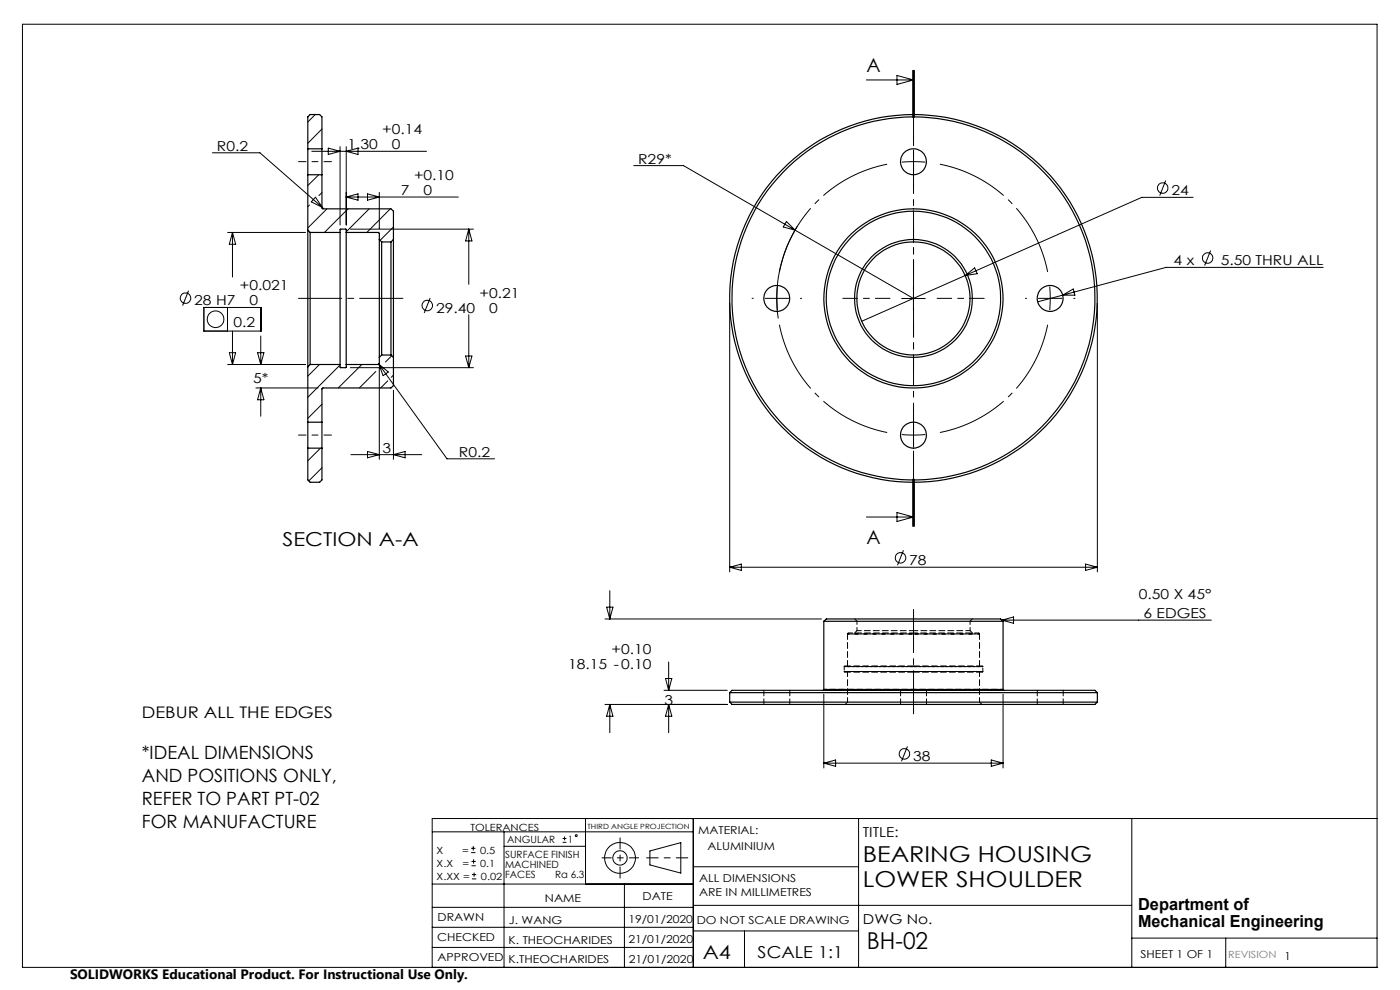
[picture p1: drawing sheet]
<svg xmlns="http://www.w3.org/2000/svg" width="297mm" height="210mm" viewBox="0 0 297 210" stroke-linecap="round" stroke-linejoin="round" font-family="sans-serif">
<g fill="none" stroke="#000" stroke-width=".21">
<path d="M4.8 5.1h287.3v200.1h-287.3zM183.8 17h10M190.3 16l3.5 1-3.5 .9zM193.6 14.9v10M193.8 14.9v10M194 14.9v10M45 32.4h10.1l13.3 11.6M66.1 32.1h24.4M66.9 24.3l-1.6 1.6M67.6 37.1l-2.3 2.3M68.3 27.4l-3 3M69.6 31.4l2.5 .7-2.5 .7z"/>
<path d="M72.1 31.1v16.6M73.4 31.1v16.6M73.4 32.1l2.6-.7v1.4zM134.4 35.1h10.6l48.8 28.2M247.3 38.3l-1.3 3.2M48.3 49.3h16.5M49.3 49.3v9.5M49.3 49.3l.7 2.5h-1.4zM65.7 43.5l-.4 .3M66.9 41.8l1.5 2.2-2.4-1.2zM68.3 40.8l-.6 .7M68.4 44l.1 .1"/>
<path d="M69.4 44.3l-4.1 4.1M73.4 41.8l2.6-.7v1.4zM73.4 41.8h23.8M73.8 44.3l-5 5M74.3 48.6h26.1M78 41.1l2.5 .7-2.5 .7zM78.3 44.3l-4.9 4.9M80.5 40.8v7.7M82.8 44.3l-5 5M83.5 48.1l-2.9 2.9M99.4 48.6v11.7M99.4 48.6l.7 2.5h-1.3z"/>
<path d="M166.8 47l1.9 1.8-2.5-.7zM169.2 47.9a28.8 28.8 0 0 0-4.1 19.6M204.8 58.4l2-1.6 .5 1.3zM253.1 41.9h-10.9l-59.4 26.2M256.8 53.2l-1.2 3.1M280.7 56.7h-33.3l-22 5.9M40 61.7l-1.3 3.1M43.3 65.2h12.1v5h-12.1zM48.3 65.2v5M48.3 77.3h16.5M48.6 74.8h1.4l-.7 2.5zM49.3 70.2v7.1"/>
<path d="M54.6 74.8h1.4l-.7 2.5zM55.3 71.3v6M67.8 77.3l-2.5 2.5M72.1 77.4l-6.8 6.9M74.3 78h26.1M76.8 77.3l-5 5M79.7 78.8l-3.5 3.5M80.3 77.1l.1 .1M80.4 77.2l14.4 20.1h10.1M80.4 77.2l2 1.7-1.1 .8zM80.5 78.1v19.3M83.1 75.5l-1.3 1.3"/>
<path d="M83.5 79.6l-.5 .4M91.3 63.2l-1.3 3.2M98.8 75.5h1.3l-.7 2.5zM99.4 66.8v11.2M154.8 64.3v57M191.3 63.3h5M193.8 60.8v5M225.4 62.6l-5.3 1.4M225.4 62.6l2.3-1.3 .3 1.3zM232.8 64.3v57M54.3 82.3h13.2M55.3 82.3v6"/>
<path d="M55.3 82.3l.7 2.5h-1.4zM68 95.1l-2.7 2.6M68.3 99.2l-2.8 2.8M68.3 85.8l-3 3M74.4 96.4h15.1M78 95.8l2.5 .6-2.5 .7zM82.3 80.8l-1.5 1.5M83.5 82.8v14.6M83.5 96.4l2.4-.6v1.3zM183.8 109.7h10M190.3 108.7l3.5 1-3.5 .9zM191.7 116.7l-1.3 3.2"/>
<path d="M193.6 101.6v10M193.8 101.6v10M194 101.6v10zM230.3 119.7l2.5 .6-2.5 .7zM128.3 131.3h46M128.7 128.8h1.3l-.6 2.5zM129.4 125.3v6M154.8 120.3h78M154.8 120.3l2.5-.6v1.3zM212.5 131.5l2.5-.6v1.3zM212.5 131.5h44.5M128.3 149.4h26"/>
<path d="M129.4 149.4v6M129.4 149.4l.6 2.5h-1.3zM140.9 146.4h13.4M141.2 143.9h1.3l-.6 2.5zM141.9 149.4l.6 2.5h-1.3zM141.9 140.4v6M141.9 149.4v6M174.8 147.2v15.7M192.5 158.3l-1.3 3.2M212.8 147.2v15.7M91.7 176.5h55.4M99.9 179.9h1"/>
<path d="M100.4 179.5v.9M106.9 176.5v28.7M106.9 179.5h17.3M119.3 178.7h.9M119.3 177.9h.9M119.8 177.4v.9M124.2 173.6v13.9M147.1 173.6v31.6M174.8 161.9h38M174.8 161.9l2.5-.7v1.4zM182.1 173.6v31.6M210.3 161.2l2.5 .7-2.5 .7z"/>
<path d="M240.1 173.6v31.6M292.1 173.6h-200.4v31.6M91.7 196.7h55.4M91.7 192.5h55.4M91.7 187.5h55.4M99.9 180.9h1M100 183.6h.9M100 182.7h.9M100.1 186.4h.9M100.1 185.5h.9M100.5 182.3v.9M100.6 185.1v.9"/>
<path d="M132.5 187.5v17.7M137.9 180.5l6.5-1.8v6.5l-6.5-1.7zM147.1 183.9h35M147.1 197.5h35M147.1 192h93M157.9 197.5v7.7M240.1 199h52M260 199v6.2M91.7 201h55.4"/>
<circle cx="246.6" cy="39.9" r="1.11"/>
<circle cx="256.2" cy="54.7" r="1.11"/>
<circle cx="39.3" cy="63.3" r="1.12"/>
<circle cx="45.7" cy="67.7" r="1.76"/>
<circle cx="90.6" cy="64.8" r="1.12"/>
<circle cx="191" cy="118.3" r="1.12"/>
<circle cx="191.9" cy="159.9" r="1.11"/>
<circle cx="122.2" cy="177.3" r=".2"/>
<circle cx="131.5" cy="182" r="1.52"/>
<circle cx="131.5" cy="182" r="3.3"/>
</g>
<path d="M145.9 182h-8.7" fill="none" stroke="#000" stroke-width=".21" stroke-dasharray="15.2 1.3 1.3 1.3" stroke-dashoffset="12.8"/>
<path d="M131.5 177.7v8.6" fill="none" stroke="#000" stroke-width=".21" stroke-dasharray="15.2 1.3 1.3 1.3" stroke-dashoffset="12.9"/>
<path d="M127.7 182h7.8" fill="none" stroke="#000" stroke-width=".21" stroke-dasharray="15.2 1.3 1.3 1.3" stroke-dashoffset="13.3"/>
<path d="M193.8 34.3l-2.5 .1M193.8 34.3l2.5 .1M164.8 63.3l.1 2.5M164.8 63.3l.1-2.5M222.8 63.3l-.1-2.5M222.8 63.3l-.1 2.5M193.8 92.3l2.5-.1M193.8 92.3l-2.5-.1" fill="none" stroke="#000" stroke-width=".21" stroke-dasharray="15.2 1.3 1.3 1.3" stroke-linecap="butt"/>
<path d="M188.8 34.7a29 29 0 0 0-23.6 23.6M222.4 58.3a29 29 0 0 0-23.6-23.6M165.2 68.3a29 29 0 0 0 23.6 23.6M198.8 91.9a29 29 0 0 0 23.6-23.6" fill="none" stroke="#000" stroke-width=".21" stroke-dasharray="15.2 1.3 1.3 1.3" stroke-dashoffset="-.6" stroke-linecap="butt"/>
<path d="M193.8 14.9v96.7" fill="none" stroke="#000" stroke-width=".21" stroke-dasharray="6.3 1.3 1.3 1.3" stroke-dashoffset=".5"/>
<path d="M85.5 63.3h-22.2M193.8 129.3v22.1" fill="none" stroke="#000" stroke-width=".21" stroke-dasharray="15.2 1.3 1.3 1.3" stroke-dashoffset="6.1"/>
<path d="M63.3 34.3h7M63.3 92.3h7" fill="none" stroke="#000" stroke-width=".21" stroke-dasharray="15.2 1.3 1.3 1.3" stroke-dashoffset="13.6"/>
<path d="M193.8 58.3v-10M188.8 63.3h-10M193.8 68.3v10M198.8 63.3h10" fill="none" stroke="#000" stroke-width=".21" stroke-dasharray="15.2 1.3 1.3 1.3" stroke-dashoffset="12.1"/>
<g fill="none" stroke="#000" stroke-width=".21" stroke-dasharray="15.2 1.3 1.3 1.3">
<path d="M193.8 34.3v-2.5M193.8 34.3v2.5M193.8 29.3v-.3M193.8 39.3v.2M159.8 63.3h-.3M164.8 63.3h-2.5M164.8 63.3h2.5M169.8 63.3h.2M217.8 63.3h-.3M222.8 63.3h2.5M222.8 63.3h-2.5M227.8 63.3h.2"/>
<path d="M193.8 92.3v2.5M193.8 92.3v-2.5M193.8 97.3v.2M193.8 87.3v-.3"/>
</g>
<g fill="none" stroke="#000" stroke-width=".25">
<path d="M65.3 31.6v5.5M65.3 31.6v-6.8l.5-.5h2l.5 .5v6.8M65.3 37.1v11.7M65.3 37.1h3M65.3 31.6h3M68.3 31.6v5.5M68.3 37.1v7.1l14.6 .1 .6 .5v6M65.3 48.8v29M65.3 48.8l.5 .5M65.8 49.3v28M65.8 49.3h6.3M72.1 49.3l.1-.7h1.2v.7"/>
<path d="M72.1 49.3v28M73.4 49.3h6.9l.2 .2v1.3M73.4 49.3v28M80.5 50.8v25M80.5 50.8l.5 .5M81 51.3v24M81 51.3h1.9M82.9 51.3v24M83.5 50.8v25M83.5 50.8l-.6 .5M65.3 77.8v11.8M65.8 77.3l-.5 .5"/>
<path d="M65.8 77.3h6.3M72.1 77.3l.1 .7h1.2v-.7M80.5 75.8v1.3l-.2 .2h-6.9M81 75.3l-.5 .5M81 75.3h1.9M82.9 75.3l.6 .5M83.5 75.8v6l-.6 .5h-14.5l-.1 7.3M65.3 89.6v5.5M65.3 95.1h3M65.3 95.1v6.7l.5 .5h2l.5-.5v-6.7M65.3 89.6h3M68.3 89.6v5.5"/>
<path d="M174.8 131.8l.5-.5h37l.5 .5M174.8 131.8h38M174.8 131.8v14.5M212.8 131.8v14.5M154.8 146.9h78M154.8 148.9h78M154.8 146.9l.5-.5h77l.5 .5M154.8 148.9l.5 .5h77l.5-.5M154.8 146.9v2M174.8 146.3l-.2 .1M174.8 146.3h38M212.8 146.3l.2 .1"/>
<path d="M232.8 146.9v2"/>
<circle cx="193.8" cy="34.3" r="2.76"/>
<circle cx="164.8" cy="63.3" r="2.76"/>
<circle cx="193.8" cy="63.3" r="18.5"/>
<circle cx="193.8" cy="63.3" r="39"/>
<circle cx="193.8" cy="63.3" r="12"/>
<circle cx="193.8" cy="63.3" r="19"/>
<circle cx="193.8" cy="63.3" r="38.5"/>
<circle cx="193.8" cy="63.3" r="12.5"/>
<circle cx="222.8" cy="63.3" r="2.76"/>
<circle cx="193.8" cy="92.3" r="2.76"/>
</g>
<path d="M193.8 141.4h14.7h-29.4h14.7M193.8 142.4h14.7h-29.4h14.7" fill="none" stroke="#000" stroke-width=".21" stroke-dasharray="1.3 .6" stroke-dashoffset="-.2"/>
<path d="M180 134.3l-.2 .2M207.8 134.5l-.2-.2M179.1 142.4l.1 .2M179.2 141.3h14.6M179.2 142.6h14.6M179.2 141.3l-.1 .1M193.8 141.3h14.6M193.8 142.6h14.6M208.4 142.6l.1-.2M208.5 141.4l-.1-.1" fill="none" stroke="#000" stroke-width=".21" stroke-dasharray="1.3 .6"/>
<path d="M193.8 134.5h14h-28h14M193.8 133.8h-12M205.8 133.8h-12M179.8 142.6v6.3M207.8 148.9v-6.3" fill="none" stroke="#000" stroke-width=".21" stroke-dasharray="1.3 .6" stroke-dashoffset=".3"/>
<path d="M181.3 131.3l.5 .5M181.8 133.8l-.5 .5M193.8 134.3h-13.8M205.8 131.8l.5-.5M206.3 134.3l-.5-.5M207.6 134.3h-13.8M179.8 148.9l-.5 .5M208.3 149.4l-.5-.5" fill="none" stroke="#000" stroke-width=".21" stroke-dasharray="1.3 .6" stroke-dashoffset=".4"/>
<path d="M179.8 134.5v6.8M162 146.4v3M167.5 149.4v-3M191 146.4v3M196.5 149.4v-3M207.8 141.3v-6.8M220 146.4v3M225.5 149.4v-3" fill="none" stroke="#000" stroke-width=".21" stroke-dasharray="1.3 .6" stroke-dashoffset=".1"/>
<path d="M179.1 141.4v1M208.5 142.4v-1" fill="none" stroke="#000" stroke-width=".21" stroke-dasharray="1.3 .6" stroke-dashoffset=".5"/>
<path d="M181.8 131.8v2M205.8 133.8v-2" fill="none" stroke="#000" stroke-width=".21" stroke-dasharray="1.3 .6" stroke-dashoffset=".6"/>
<path d="M193.8 146.2h-19M212.8 146.2h-19" fill="none" stroke="#000" stroke-width=".21" stroke-dasharray="1.3 .6" stroke-dashoffset=".7"/>
<text font-size="4.9" x="183.9" y="201.4">BH-02</text>
<g font-size="4.7">
<text x="183" y="182.9">BEARING HOUSING</text>
<text x="183" y="188.1">LOWER SHOULDER</text>
</g>
<g font-size="4.1">
<text x="183.8" y="15.3">A</text>
<text x="59.9" y="115.8">SECTION A-A</text>
<text x="183.8" y="115.4">A</text>
<text x="149.1" y="203.3">A4</text>
</g>
<g font-size="3.9">
<text x="30.1" y="161">*IDEAL DIMENSIONS</text>
<text x="30.1" y="165.8">AND POSITIONS ONLY,</text>
<text x="30.1" y="170.7">REFER TO PART PT-02</text>
<text x="30.1" y="175.6">FOR MANUFACTURE</text>
</g>
<g font-size="3.5">
<text x="241.4" y="193.1">Department of</text>
<text x="241.4" y="196.6">Mechanical Engineering</text>
<text x="160.7" y="203.2">SCALE 1:1</text>
</g>
<text font-size="3.4" x="30.1" y="152.2">DEBUR ALL THE EDGES</text>
<g font-size="2.9">
<text x="81.1" y="28.4">+0.14</text>
<text x="46" y="32">R0.2</text>
<text x="73.7" y="31.6">1.30</text>
<text x="83.1" y="31.7">0</text>
<text x="135.4" y="34.7">R29*</text>
<text x="85.1" y="41.3">7</text>
<text x="87.8" y="38.1">+0.10</text>
<text x="89.9" y="41.4">0</text>
<text x="248.5" y="41.4">24</text>
<text x="249" y="56.3">4 x</text>
<text x="259" y="56.3">5.50 THRU ALL</text>
<text x="41.2" y="64.8">28 H7</text>
<text x="50.9" y="61.6">+0.021</text>
<text x="52.9" y="64.8">0</text>
<text x="101.7" y="63.1">+0.21</text>
<text x="49.5" y="69.3">0.2</text>
<text x="92.5" y="66.3">29.40</text>
<text x="103.8" y="66.4">0</text>
<text x="53.7" y="81.2">5*</text>
<text x="81.1" y="96">3</text>
<text x="97.4" y="96.9">R0.2</text>
<text x="192.9" y="119.8">78</text>
<text x="241.6" y="127.1">0.50 X 45°</text>
<text x="242.6" y="131.1">6 EDGES</text>
<text x="120.5" y="142">18.15 -0.10</text>
<text x="129.7" y="138.8">+0.10</text>
<text x="141" y="149.5">3</text>
<text x="193.7" y="161.4">38</text>
<text x="183" y="177.5">TITLE:</text>
<text x="183.1" y="196">DWG No.</text>
<text x="14.9" y="207.6">SOLIDWORKS Educational Product. For Instructional Use Only.</text>
</g>
<g font-size="2.3">
<text x="148.1" y="177">MATERIAL:</text>
<text x="150.1" y="180.4">ALUMINIUM</text>
<text x="115.6" y="191.3">NAME</text>
<text x="136.3" y="191">DATE</text>
<text x="148.3" y="187.1">ALL DIMENSIONS</text>
<text x="148.3" y="190.1">ARE IN MILLIMETRES</text>
<text x="92.8" y="195.5">DRAWN</text>
<text x="107.9" y="196">J. WANG</text>
<text x="133.3" y="195.8">19/01/2020</text>
<text x="147.8" y="195.9">DO NOT SCALE DRAWING</text>
<text x="92.8" y="199.5">CHECKED</text>
<text x="92.8" y="203.9">APPROVED</text>
<text x="107.9" y="200.2">K. THEOCHARIDES</text>
<text x="133.3" y="200.1">21/01/2020</text>
<text x="242" y="203.2">SHEET 1 OF 1</text>
<text x="272.5" y="203.7">1</text>
<text x="107.9" y="204.3">K.THEOCHARIDES</text>
<text x="133.4" y="204.3">21/01/2020</text>
</g>
<g font-size="2.1">
<text x="99.8" y="176.2">TOLERANCES</text>
<text x="107.6" y="178.8">ANGULAR</text>
<text x="120.5" y="178.8">1</text>
<text x="92.6" y="181.1">X</text>
<text x="92.6" y="183.9">X.X</text>
<text x="98" y="181.1">=</text>
<text x="98.1" y="183.9">=</text>
<text x="101.8" y="181.1">0.5</text>
<text x="101.9" y="183.9">0.1</text>
<text x="107.2" y="182">SURFACE FINISH</text>
<text x="107.2" y="184.1">MACHINED</text>
<text x="92.6" y="186.7">X.XX =</text>
<text x="102" y="186.7">0.02</text>
<text x="107.2" y="186.2">FACES</text>
<text x="117.8" y="186.2">Ra 6.3</text>
</g>
<text font-size="2.1" fill="#808080" x="260.6" y="203.2">REVISION</text>
<text font-size="1.5" x="124.6" y="175.8">THIRD ANGLE PROJECTION</text>
</svg>
